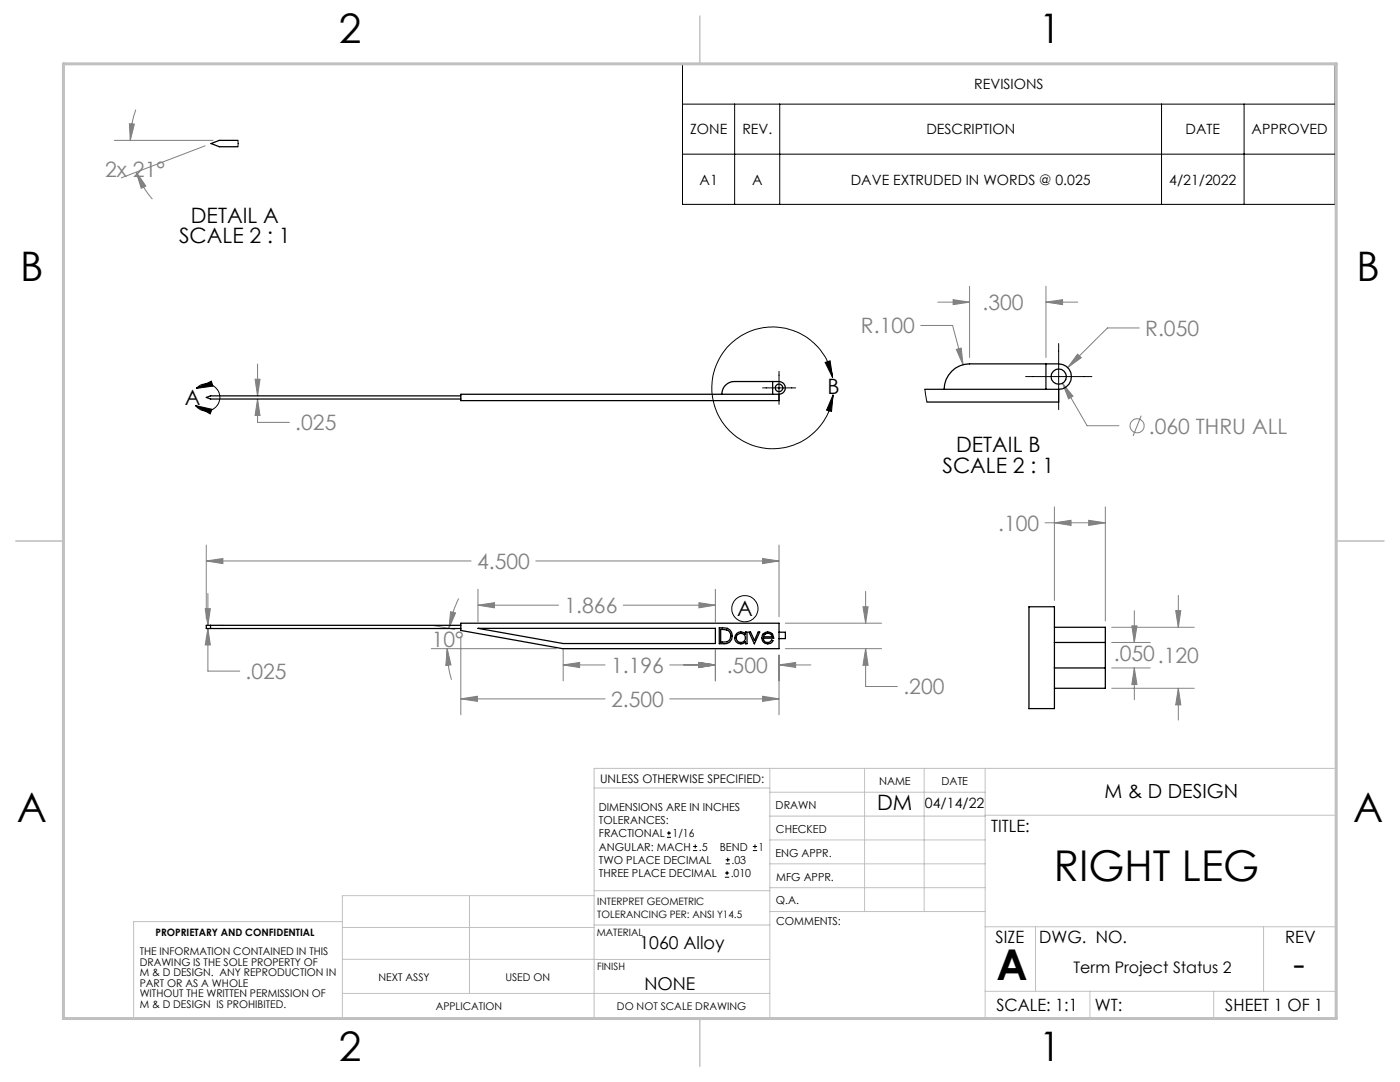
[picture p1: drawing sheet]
<svg xmlns="http://www.w3.org/2000/svg" width="279mm" height="216mm" viewBox="0 0 279 216" stroke-linecap="round" stroke-linejoin="round" font-family="sans-serif">
<g fill="none" stroke="#808080" stroke-width=".2">
<path d="M22.8 28h19.7M25.8 24.7l1 .1-.8 3.2zM27.1 21.9a18.4 18.4 0 0 0-1.1 6.1M27.2 34.4l1.9 2.7-.9 .5zM27.2 34.4a16.5 16.5 0 0 0 3.2 5.3M40.9 29.1l-16.7 6.4M190.2 59.8l3.3 .5-3.3 .5zM193.5 57.1v14.2M208.7 57.1v14.2M50.9 75.7h1l-.5 3.3zM51.4 79.6v4.7h6.3M51.4 72.6v6.4"/>
<path d="M51.4 79.6l.5 3.3h-1zM183.8 64.9h6.3l2.1 7.9M187.1 60.3h6.4M190.9 69.7l.9-.2 .4 3.3zM208.7 60.3h6.4M208.7 60.3l3.4-.5v1zM212.1 76.5l4.9 8.4h6.3M212.1 76.5l2 2.6-.8 .5zM215.1 70.7l.7 .7-2.7 1.9zM227.4 65.4h-6.4l-7.9 7.9M227.8 82.9l-1.7 4.1M41.2 108.8v14.7"/>
<path d="M41.2 111.9h52.8M41.2 111.9l3.3-.5v1.1zM41.5 118.4v6.4M91.5 119.4a23.3 23.3 0 0 0-1.9 6M95.4 117.6v6.5M106.9 111.9h48.6M142.8 117.6v6.5M152.2 111.4l3.3 .5-3.3 .6zM155.5 108.8v14.3M172.8 118v6.4M208.6 104.3h12M210.4 101.1v18.7"/>
<path d="M210.4 104.3l3.3-.5v1zM217.3 103.8l3.3 .5-3.3 .5zM220.6 101.1v22.8M235.2 118.8v6.4M41 121.5h1l-.5 3.3zM41.5 125.4v8.5h6.3M41.5 125.4l.5 3.3h-1zM43.3 124.8h1.4M43.3 125.4h1.4M86.1 129.4h24.9M86.5 124.8l4.2 .8M89.3 129.4l.7 3.3-1 .1z"/>
<path d="M89.3 129.4a20.6 20.6 0 0 0 .8 6.2M89.9 122.1l1 .2-1.3 3.1zM92 127.1v15.5M92 139.5h28.8M92 139.5l3.3-.6v1zM95.4 120.8h16.1M95.4 120.8l3.3-.5v1zM112.4 129.7v6.2M112.4 132.7h8.4M112.4 132.7l3.3-.5v1zM124.4 120.8h18.4M133.7 132.7h9.1"/>
<path d="M133.7 139.5h21.8M139.5 132.2l3.3 .5-3.3 .5zM139.5 120.3l3.3 .5-3.3 .5zM142.8 129.7v6.2M152.2 138.9l3.3 .6-3.3 .4zM155.5 130.7v11.9M155.5 132.7h6.3M155.5 132.7l3.3-.5v1zM156.7 129.4h19.2M156.7 124.4h19.2M172.2 121.1h1l-.4 3.3zM172.8 129.4v7.6h6.3"/>
<path d="M172.8 129.4l.4 3.4h-1zM221.9 125.2h16.4M221.9 137.3h16.4M221.9 128.2h7.7M221.9 133.3h7.7M225.9 124.9h1l-.5 3.3zM226.4 133.3l.5 3.3h-1zM226.4 121.8v6.4M226.4 133.3v6.3M234.6 121.8h1.1l-.5 3.4zM235.2 137.3l.5 3.4h-1.1zM235.2 137.3v6.4"/>
<circle cx="226.9" cy="85" r="1.41"/>
</g>
<g fill="none" stroke="#000" stroke-width=".2">
<path d="M136.2 12.7h130.3v28.1h-130.3zM136.2 20.8h130.3M136.2 30.8h130.3M146.6 20.8v20M155.6 20.8v20M231.8 20.8v20M248.3 20.8v20M39.2 77.5a2.71 2.71 0 0 1 3.9-.1 2.71 2.71 0 0 1-.2 4 2.71 2.71 0 0 1-3.9-.5M39.2 77.5l3-1.4 .3 .9zM152.2 77.4h6.6M155.5 74.1v6.6M164.7 72.3l1-.3 .5 3.3z"/>
<path d="M166.2 75.3a12.1 12.1 0 0 0-18.2-8.4 12.1 12.1 0 0 0-1.4 20 12.1 12.1 0 0 0 19.1-5.7l.6-2.4M166.3 78.8l-.4 3.3-.9-.3zM204.7 75.1h13.2M211.3 68.5v13.2M39 80.9l3.3 .8-.4 .9zM133.1 167.1h.8M133.1 166.2h.8M133.5 165.8v.9M138.3 169.7h.8M138.3 168.9h.8M138.7 168.5v.8M144.7 175h.8"/>
<path d="M144.7 174.2h.8M144.8 172.4h.9M144.8 171.6h.9M145.1 173.8v.8M145.2 171.1v.9M150.2 169.7h.9M150.2 168.9h.9M150.7 168.5v.8"/>
<circle cx="148.7" cy="121.5" r="2.62"/>
</g>
<g fill="none" stroke="#c0c0c0" stroke-width=".2">
<path d="M118.6 157.2h35M153.6 153.3v49.9M153.6 158.1h43M172.5 153.3v28.6M184.4 153.3v28.6M196.6 153.3v49.9M93.7 178.7v19.5M118.6 178.7h-50.3v24.5M118.6 177.7h35M153.6 162.8h43M153.6 177.1h43M153.6 167.6h43"/>
<path d="M153.6 172.4h43M196.6 162.7h70.1M68.3 183.9h-41.6v19.3h240v-49.9h-148.1v49.9M68.3 198.2h85.3M68.3 191.4l85.3 .1M68.3 185.1h50.3M118.6 184.6h35M153.6 181.9h43M196.6 184.9h70.1M196.6 197.8h70.1M206.7 184.9v12.9M217.5 197.8v5.4"/>
<path d="M242.2 197.8v5.4M252.2 184.9v12.9"/>
</g>
<path d="M139.7 3.2v9.5M3.1 107.9h9.6M266.7 107.9h9.5M139.7 203.2v9.6" fill="none" stroke="#c0c0c0" stroke-width=".3"/>
<path d="M12.7 12.7h254v190.5h-254z" fill="none" stroke="#c0c0c0" stroke-width=".6"/>
<path d="M39 80.9l3.3 .8-.4 .9zM39.2 77.5l3-1.4 .3 .9zM164.7 72.3l1-.3 .5 3.3zM166.3 78.8l-.4 3.3-.9-.3z" fill="#000"/>
<path d="M41 121.5h1l-.5 3.3zM41.5 125.4l.5 3.3h-1zM152.2 111.4l3.3 .5-3.3 .6zM41.2 111.9l3.3-.5v1.1zM89.9 122.1l1 .2-1.3 3.1zM89.3 129.4l.7 3.3-1 .1zM112.4 132.7l3.3-.5v1zM139.5 132.2l3.3 .5-3.3 .5zM95.4 120.8l3.3-.5v1zM139.5 120.3l3.3 .5-3.3 .5zM152.2 138.9l3.3 .6-3.3 .4zM92 139.5l3.3-.6v1zM172.2 121.1h1l-.4 3.3zM172.8 129.4l.4 3.4h-1zM139.5 132.2l3.3 .5-3.3 .5zM155.5 132.7l3.3-.5v1zM234.6 121.8h1.1l-.5 3.4zM235.2 137.3l.5 3.4h-1.1zM225.9 124.9h1l-.5 3.3zM226.4 133.3l.5 3.3h-1zM217.3 103.8l3.3 .5-3.3 .5zM210.4 104.3l3.3-.5v1zM50.9 75.7h1l-.5 3.3zM51.4 79.6l.5 3.3h-1zM25.8 24.7l1 .1-.8 3.2zM27.2 34.4l1.9 2.7-.9 .5zM215.1 70.7l-2 2.6 2.7-1.9zM212.1 76.5l1.2 3.1 .8-.5zM190.9 69.7l1.3 3.1-.4-3.3zM190.2 59.8l3.3 .5-3.3 .5zM208.7 60.3l3.4-.5v1z" fill="#808080"/>
<g fill="none" stroke="#000" stroke-width=".25">
<path d="M47.5 28h-3.7l-1.7 .6 1.7 .7h3.7M92 78.7h63.5v1.2h-63.5zM92 79h-50l-.8 .3 .8 .3h50M144 78.7a2.53 2.53 0 0 1 2.6-2.6h8.9a1.27 1.27 0 0 1 1.2 1.3 1.27 1.27 0 0 1-1.2 1.3M154.2 76.1v2.6M184.6 77.7h26.7M188.4 77.7a5.1 5.1 0 0 1 5.1-5.1h17.8a2.54 2.54 0 0 1 2.5 2.5 2.54 2.54 0 0 1-2.5 2.6M208.7 72.6v5.1M211.3 77.7v2.5h-26.3M42 124.8v.6M92 124.4h63.5v5h-43.2l-20.3-3.6zM92 124.8h-50.8v.6h50.8"/>
<path d="M95.4 125.4h47.4v3h-30.4zM143.5 125.3a2.44 2.44 0 0 1 2.4 .8 1.55 1.55 0 0 1-1.4 2.3h-1zM143.8 125.6h.2a1.57 1.57 0 0 1 1.8 .9 1.3 1.3 0 0 1-.3 1.3 1.3 1.3 0 0 1-1.3 .3h-.4zM147.1 126.4a1.14 1.14 0 0 1 1.7 .2v-.5h.3v2.3h-.3v-.3a1.2 1.2 0 0 1-1.8 .1 1.2 1.2 0 0 1 .1-1.8zM149.5 126.1h.3l.8 1.7 .7-1.7h.3l-1 2.3zM152.3 126.5a1.19 1.19 0 0 1 1.4-.3 1.19 1.19 0 0 1 .7 1.2h-2.1a.89 .89 0 0 0 .7 .8 .89 .89 0 0 0 1-.5l.3 .1a1.2 1.2 0 0 1-1.8 .5 1.2 1.2 0 0 1-.2-1.8zM152.6 126.6a.92 .92 0 0 1 1.5 .5h-1.7zM155.5 126.2h1.2v1.2h-1.2M205.4 121.1h5v20.3h-5zM210.4 133.3h10.2M210.4 128.2h10.2M210.4 125.2h10.2v12.1h-10.2"/>
<circle cx="155.5" cy="77.4" r=".76"/>
<circle cx="211.3" cy="75.2" r="1.53"/>
<circle cx="147.8" cy="127.3" r=".94"/>
</g>
<path d="M47.5 28v1.3M184.6 77.7l.4 2.5" fill="none" stroke="#000" stroke-width=".2"/>
<g font-size="8.5">
<text x="210.3" y="175.8">RIGHT LEG</text>
<text x="198.9" y="195.5">A</text>
</g>
<g font-size="8.1">
<text x="67.6" y="8.5">2</text>
<text x="207.3" y="8.5">1</text>
<text x="4" y="56.2">B</text>
<text x="270.7" y="56.2">B</text>
<text x="3.3" y="164.1">A</text>
<text x="270" y="164.1">A</text>
<text x="67.6" y="211.7">2</text>
<text x="207.3" y="211.7">1</text>
</g>
<text font-size="7.1" x="258.1" y="194.7">-</text>
<g font-size="4.2" fill="#808080">
<text x="21" y="35.3">2x 21°</text>
<text x="196.1" y="61.9">.300</text>
<text x="171.8" y="66.5">R.100</text>
<text x="228.5" y="67">R.050</text>
<text x="58.9" y="85.9">.025</text>
<text x="229.3" y="86.5">.060 THRU ALL</text>
<text x="199.2" y="105.9">.100</text>
<text x="95.2" y="113.5">4.500</text>
<text x="112.7" y="122.4">1.866</text>
<text x="86.1" y="129">10°</text>
<text x="222.3" y="131.9">.050.120</text>
<text x="49" y="135.5">.025</text>
<text x="122" y="134.3">1.196</text>
<text x="145" y="134.3">.500</text>
<text x="122" y="141">2.500</text>
<text x="180.3" y="138.6">.200</text>
</g>
<g font-size="4.2">
<text x="38.1" y="44.4">DETAIL A</text>
<text x="35.7" y="48.6">SCALE 2 : 1</text>
<text x="36.9" y="80.7">A</text>
<text x="165.1" y="78.6">B</text>
<text x="188.1" y="94.4">SCALE 2 : 1</text>
<text x="190.8" y="90.2">DETAIL B</text>
<text x="147.1" y="122.9">A</text>
<text x="175" y="161.6">DM</text>
</g>
<text font-size="3.9" x="220.4" y="159.2">M &amp; D DESIGN</text>
<g font-size="3.5">
<text x="127.6" y="189.3">1060 Alloy</text>
<text x="128.6" y="197.5">NONE</text>
</g>
<g font-size="3.4">
<text x="197.8" y="166">TITLE:</text>
<text x="198.7" y="188.1">SIZE</text>
<text x="207.4" y="188.1">DWG. NO.</text>
<text x="256.5" y="188.2">REV</text>
<text x="198.8" y="201.7">SCALE: 1:1</text>
<text x="218.5" y="201.7">WT:</text>
<text x="244.5" y="201.7">SHEET 1 OF 1</text>
</g>
<text font-size="3.2" x="214.2" y="194.2">Term Project Status 2</text>
<g font-size="2.8">
<text x="194.4" y="17.8">REVISIONS</text>
<text x="137.7" y="26.8">ZONE</text>
<text x="148.1" y="26.8">REV.</text>
<text x="184.9" y="26.8">DESCRIPTION</text>
<text x="236.6" y="26.8">DATE</text>
<text x="249.8" y="26.8">APPROVED</text>
<text x="139.6" y="36.8">A1</text>
<text x="150.1" y="36.8">A</text>
<text x="169.8" y="36.8">DAVE EXTRUDED IN WORDS @ 0.025</text>
<text x="233.4" y="36.8">4/21/2022</text>
<text x="184.6" y="161.3">04/14/22</text>
</g>
<text font-size="2.4" x="119.8" y="156.2">UNLESS OTHERWISE SPECIFIED:</text>
<g font-size="2.2">
<text x="119.5" y="161.8">DIMENSIONS ARE IN INCHES</text>
<text x="154.8" y="161.4">DRAWN</text>
<text x="175.4" y="156.6">NAME</text>
<text x="187.9" y="156.7">DATE</text>
<text x="119.5" y="164.4">TOLERANCES:</text>
<text x="119.5" y="167.1">FRACTIONAL</text>
<text x="134.2" y="167.1">1/16</text>
<text x="154.9" y="166.3">CHECKED</text>
<text x="119.5" y="172.4">TWO PLACE DECIMAL</text>
<text x="119.5" y="169.7">ANGULAR: MACH</text>
<text x="139.5" y="169.7">.5</text>
<text x="143.6" y="169.7">BEND</text>
<text x="146" y="172.4">.03</text>
<text x="151.4" y="169.7">1</text>
<text x="154.8" y="170.9">ENG APPR.</text>
<text x="119.5" y="175">THREE PLACE DECIMAL</text>
<text x="145.8" y="175">.010</text>
<text x="154.9" y="175.7">MFG APPR.</text>
<text x="154.9" y="180.4">Q.A.</text>
<text x="154.9" y="184.6">COMMENTS:</text>
</g>
<g font-size="2.1">
<text x="27.9" y="190.5">THE INFORMATION CONTAINED IN THIS</text>
<text x="27.9" y="192.7">DRAWING IS THE SOLE PROPERTY OF</text>
<text x="27.9" y="194.8">M &amp; D DESIGN. ANY REPRODUCTION IN</text>
<text x="27.9" y="196.9">PART OR AS A WHOLE</text>
<text x="75.5" y="195.7">NEXT ASSY</text>
<text x="100.9" y="195.7">USED ON</text>
<text x="27.9" y="199">WITHOUT THE WRITTEN PERMISSION OF</text>
<text x="27.9" y="201.1">M &amp; D DESIGN IS PROHIBITED.</text>
<text x="86.9" y="201.5">APPLICATION</text>
<text x="123.1" y="201.6">DO NOT SCALE DRAWING</text>
</g>
<g font-size="2">
<text x="119.2" y="180.6">INTERPRET GEOMETRIC</text>
<text x="119.2" y="183.1">TOLERANCING PER: ANSI Y14.5</text>
<text x="31" y="186.7">PROPRIETARY AND CONFIDENTIAL</text>
<text x="119.1" y="186.7">MATERIAL</text>
<text x="119.1" y="193.5">FINISH</text>
</g>
</svg>
